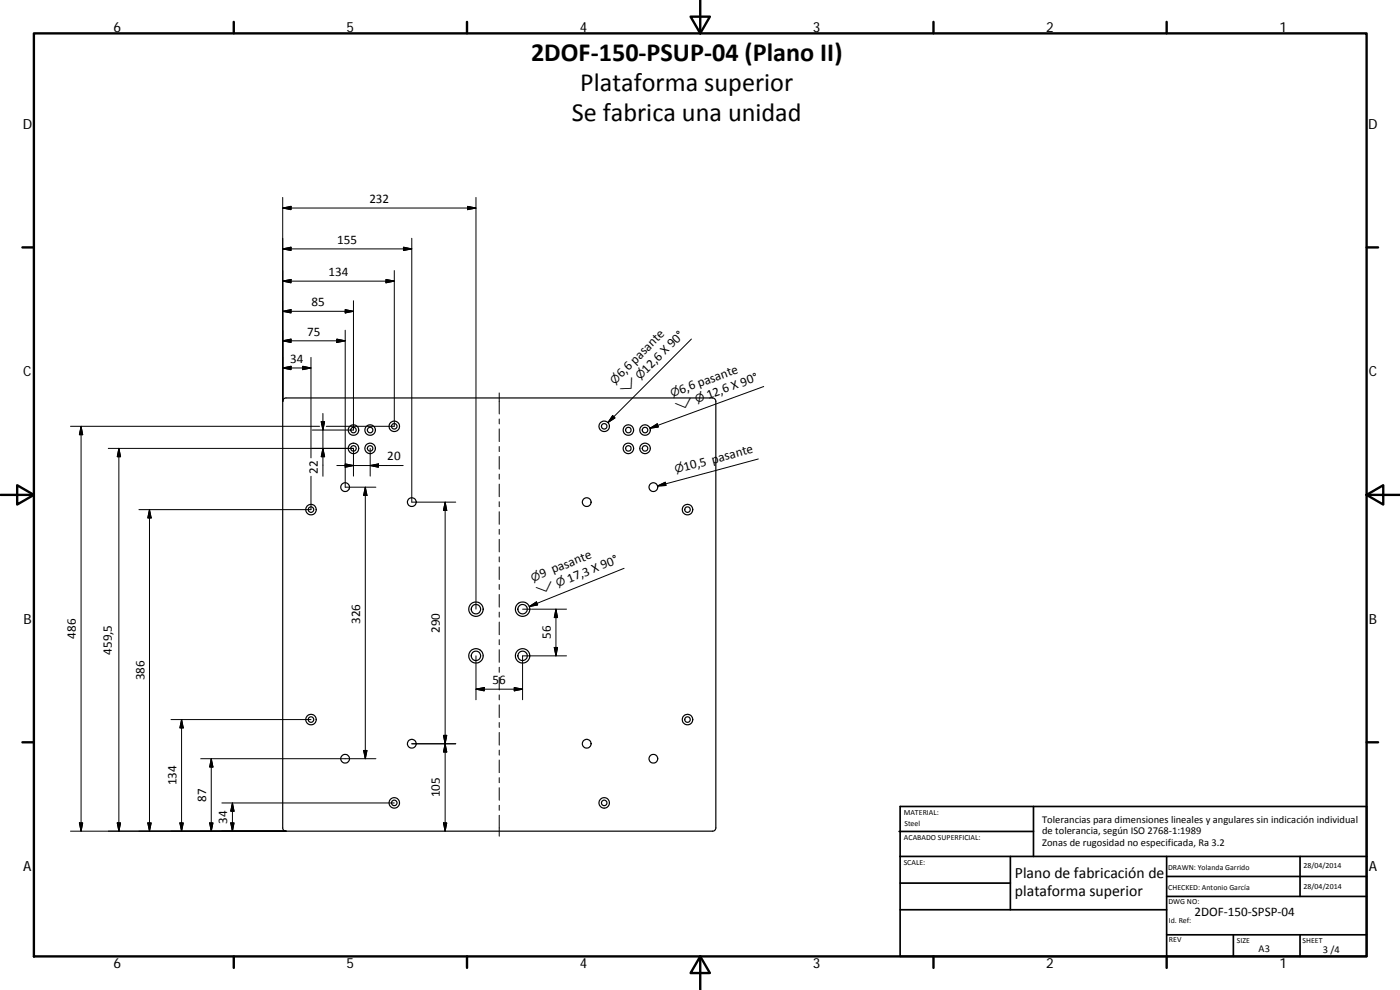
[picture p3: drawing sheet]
<svg xmlns="http://www.w3.org/2000/svg" width="420mm" height="297mm" viewBox="0 0 420 297" stroke-linecap="round" stroke-linejoin="round" font-family="sans-serif">
<g fill="none" stroke="#000" stroke-width=".36">
<path d="M85.2 119.6l.6-.2h128l.8 .4 .2 .6v128l-.4 .8-.6 .2h-128l-.6-.2-.4-.8v-128z"/>
<circle cx="106.1" cy="134.5" r="1.58"/>
<circle cx="106.1" cy="134.5" r=".81"/>
<circle cx="106.1" cy="129" r="1.58"/>
<circle cx="106.1" cy="129" r=".82"/>
<circle cx="111.1" cy="134.5" r=".83"/>
<circle cx="111.1" cy="134.5" r="1.58"/>
<circle cx="111.1" cy="129" r=".84"/>
<circle cx="111.1" cy="129" r="1.57"/>
<circle cx="118.3" cy="127.9" r=".83"/>
<circle cx="118.3" cy="127.9" r="1.56"/>
<circle cx="181.3" cy="127.9" r=".83"/>
<circle cx="181.3" cy="127.9" r="1.56"/>
<circle cx="188.6" cy="134.5" r=".83"/>
<circle cx="188.6" cy="134.5" r="1.58"/>
<circle cx="188.6" cy="129" r=".84"/>
<circle cx="188.6" cy="129" r="1.57"/>
<circle cx="193.6" cy="134.5" r=".83"/>
<circle cx="193.6" cy="134.5" r="1.58"/>
<circle cx="193.6" cy="129" r="1.58"/>
<circle cx="193.6" cy="129" r=".84"/>
<circle cx="93.3" cy="152.9" r="1.57"/>
<circle cx="93.3" cy="152.9" r=".82"/>
<circle cx="103.6" cy="146.2" r="1.31"/>
<circle cx="123.6" cy="150.7" r="1.32"/>
<circle cx="176.1" cy="150.7" r="1.31"/>
<circle cx="196.1" cy="146.2" r="1.31"/>
<circle cx="206.3" cy="152.9" r=".83"/>
<circle cx="206.3" cy="152.9" r="1.58"/>
<circle cx="142.8" cy="196.8" r="2.17"/>
<circle cx="142.8" cy="196.8" r="1.41"/>
<circle cx="142.8" cy="182.8" r="1.42"/>
<circle cx="142.8" cy="182.8" r="2.16"/>
<circle cx="156.8" cy="196.8" r="2.17"/>
<circle cx="156.8" cy="196.8" r="1.41"/>
<circle cx="156.8" cy="182.8" r="1.42"/>
<circle cx="156.8" cy="182.8" r="2.15"/>
<circle cx="93.3" cy="215.9" r="1.57"/>
<circle cx="93.3" cy="215.9" r=".82"/>
<circle cx="206.3" cy="215.9" r=".83"/>
<circle cx="206.3" cy="215.9" r="1.58"/>
<circle cx="103.6" cy="227.6" r="1.32"/>
<circle cx="123.6" cy="223.2" r="1.32"/>
<circle cx="176.1" cy="223.2" r="1.32"/>
<circle cx="196.1" cy="227.6" r="1.32"/>
<circle cx="118.3" cy="240.9" r="1.57"/>
<circle cx="118.3" cy="240.9" r=".83"/>
<circle cx="181.3" cy="240.9" r="1.57"/>
<circle cx="181.3" cy="240.9" r=".83"/>
</g>
<g fill="none" stroke="#000" stroke-width=".71">
<path d="M10.2 10h399.9v277h-399.9zM70.2 6.6v3.4M140.2 6.6v3.4M207.3 5h5.8l-2.9 5zM210.2 0v10M280.2 6.6v3.4M350.1 6.6v3.4M6.7 74.2h3.5M410.1 74.2h3.5M.2 148.5h10M5.2 145.6l5 2.9-5 2.9zM410.1 148.5l5-2.9v5.8z"/>
<path d="M410.1 148.5h10M6.7 222.7h3.5M410.1 222.7h3.5M70.2 287v3.4M140.2 287v3.4M210.2 287l2.9 5h-5.8zM210.2 287v10M280.2 287v3.4M350.1 287v3.4"/>
</g>
<g fill="none" stroke="#000" stroke-width=".51">
<path d="M269.8 249.5h40.4M270.1 242h140v45h-140zM270.1 257h140M303.2 257v16M310.2 242v15M350.1 257v30M390.2 257v12M270.1 265h33.1M270.1 273h80M350.1 269h60M350.1 263h60M350.1 280.5h60"/>
<path d="M370.2 280.5v6.5M390.2 280.5v6.5"/>
</g>
<g fill="none" stroke="#000" stroke-width=".3">
<path d="M84.8 59.2v61.2M142.8 59.2v123.6M84.8 74.7l2.5-.5v1zM84.8 62.4l2.5-.5v1zM84.8 74.7h38.8M84.8 62.4h58M121.1 74.2l2.5 .5-2.5 .5zM123.6 71.5v79.2h13.2M140.3 61.9l2.5 .5-2.5 .5zM84.8 93.4l2.5-.5v1zM84.8 84.3l2.5-.5v1.1zM84.8 93.4h21.3"/>
<path d="M84.8 84.3h33.5M103.6 92.9l2.5 .5-2.5 .5zM103.6 99.1v47.1h9.2M106.1 90.2v38.8h-12.4M115.8 83.8l2.5 .5-2.5 .6zM118.3 81.2v46.7h-20.4M84.8 110.4l2.5-.5v1zM84.8 102.3l2.5-.6v1.1zM84.8 110.4h8.5M84.8 102.3h18.8M90.8 109.9l2.5 .5-2.5 .5zM93.3 107.2v30.2"/>
<path d="M101.1 101.7l2.5 .6-2.5 .5zM149.8 117.9v6.3M207.5 101.7l-25.1 25.1M229.2 116l-34.1 12.5M21.2 127.9h74.7M24.3 127.9l.5 2.5h-1zM24.3 127.9v121.5M32.5 134.5h73.6v8.4M35.7 134.5v114.9M35.7 134.5l.5 2.5h-1zM96.4 126.5h1l-.5 2.5zM96.9 124.1v18.8"/>
<path d="M96.9 134.5l.5 2.5h-1zM101.1 139.7h19.9M103.6 139.2l2.5 .5-2.5 .5zM111.1 139.7l2.5-.5v1zM111.1 134.5v8.4M149.8 125.7v1.5M149.8 128.7v3.8M149.8 134v1.5M149.8 137v3.8M183.9 124.7l.7 .7-2.2 1.4zM195.1 128.5l2.1-1.3 .4 .9zM227.6 137.7l-30.3 8.1"/>
<path d="M44.9 152.9v96.5M44.9 152.9l.5 2.5h-1zM93.3 142.9v10h-51.6M109.6 146.2v81.4M109.6 146.2l.5 2.5h-1zM133.6 150.7v98.7M133.6 150.7l.5 2.5h-1zM149.8 142.3v1.5M149.8 145.3v3.7M149.8 150.5v1.5M149.8 153.5v3.8M149.8 158.8v1.5"/>
<path d="M197.3 145.8l2.3-1.1 .3 1zM149.8 161.8v3.8M149.8 167.1v1.5M149.8 170.1v3.8M149.8 175.4v1.5M149.8 178.4v3.8M187.3 170.5l-28.5 11.5M142.8 196.8v13.2M149.8 183.7v1.5M149.8 186.6v3.8M149.8 191.9v1.5M149.8 194.9v3.8"/>
<path d="M156.8 182.8h2.5M158.8 182l2.2-1.4 .4 .9zM159.5 182.8h10.5M166.3 194.3h1l-.5 2.5zM166.8 182.8v14M166.8 182.8l.5 2.5h-1zM170 196.8h-13.2v13.2M51.3 215.9h42M54.5 215.9v33.5M54.5 215.9l.5 2.5h-1zM142.8 206.8l2.5-.5v1zM142.8 206.8h14"/>
<path d="M149.8 200.2v1.5M149.8 203.2v3.8M149.8 208.5v1.5M149.8 211.5v3.8M149.8 216.8v1.5M149.8 219.8v3.8M154.3 206.3l2.5 .5-2.5 .5zM60.2 227.6h52.6M63.4 227.6l.5 2.5h-1zM63.4 227.6v21.8M109.1 225.2h1l-.5 2.4zM123.6 223.2h13.2"/>
<path d="M133.1 220.6h1l-.5 2.6zM133.6 223.2l.5 2.4h-1zM149.8 225.1v1.5M149.8 228v3.8M149.8 233.3v1.5M149.8 236.3v3.8M21.2 249.4h64.6M23.8 246.9h1l-.5 2.5zM35.2 246.9h1l-.5 2.5zM44.4 246.9h1l-.5 2.5zM54 246.9h1l-.5 2.5zM62.9 246.9h1l-.5 2.5z"/>
<path d="M66.6 240.9h51.7M69.2 246.9h1l-.4 2.5zM69.8 240.9v8.5M69.8 240.9l.4 2.5h-1zM133.1 246.9h1l-.5 2.5zM149.8 241.6v1.5M149.8 244.6v6.3"/>
</g>
<g fill="#000" stroke="#000" stroke-width=".3">
<path d="M84.8 74.7l2.5-.5v1zM84.8 62.4l2.5-.5v1zM121.1 74.2l2.5 .5-2.5 .5zM140.3 61.9l2.5 .5-2.5 .5zM84.8 93.4l2.5-.5v1zM84.8 84.3l2.5-.5v1.1zM103.6 92.9l2.5 .5-2.5 .5zM115.8 83.8l2.5 .5-2.5 .6zM84.8 110.4l2.5-.5v1zM84.8 102.3l2.5-.6v1.1zM90.8 109.9l2.5 .5-2.5 .5zM101.1 101.7l2.5 .6-2.5 .5z"/>
<path d="M24.3 127.9l.5 2.5h-1zM35.7 134.5l.5 2.5h-1zM96.4 126.5h1l-.5 2.5zM96.9 134.5l.5 2.5h-1zM111.1 139.7l2.5-.5v1zM183.9 124.7l.7 .7-2.2 1.4zM195.1 128.5l2.1-1.3 .4 .9zM44.9 152.9l.5 2.5h-1zM103.6 139.2l2.5 .5-2.5 .5zM109.6 146.2l.5 2.5h-1zM133.6 150.7l.5 2.5h-1zM197.3 145.8l2.3-1.1 .3 1z"/>
<path d="M158.8 182l2.2-1.4 .4 .9zM166.3 194.3h1l-.5 2.5zM166.8 182.8l.5 2.5h-1zM54.5 215.9l.5 2.5h-1zM142.8 206.8l2.5-.5v1zM154.3 206.3l2.5 .5-2.5 .5zM63.4 227.6l.5 2.5h-1zM109.1 225.2h1l-.5 2.4zM133.1 220.6h1l-.5 2.6zM133.6 223.2l.5 2.4h-1zM23.8 246.9h1l-.5 2.5zM35.2 246.9h1l-.5 2.5z"/>
<path d="M44.4 246.9h1l-.5 2.5zM54 246.9h1l-.5 2.5zM62.9 246.9h1l-.5 2.5zM69.2 246.9h1l-.4 2.5zM69.8 240.9l.4 2.5h-1zM133.1 246.9h1l-.5 2.5z"/>
</g>
<g font-size="7.9">
<text x="159.4" y="18.4">2DOF‐150‐PSUP‐04 (Plano II)</text>
<text x="174.1" y="27.4">Plataforma superior</text>
<text x="171.6" y="36.4">Se fabrica una unidad</text>
</g>
<g font-size="4.7">
<text x="304.6" y="263.5">Plano de fabricación de</text>
<text x="304.6" y="268.9">plataforma superior</text>
</g>
<g font-size="4.2">
<text x="34" y="9.6">6</text>
<text x="104" y="9.6">5</text>
<text x="174" y="9.6">4</text>
<text x="244" y="9.6">3</text>
<text x="314" y="9.6">2</text>
<text x="384" y="9.6">1</text>
<text x="6.8" y="38.7">D</text>
<text x="410.6" y="38.7">D</text>
<text x="7" y="112.9">C</text>
<text x="410.8" y="112.9">C</text>
<text x="7" y="187.1">B</text>
<text x="410.8" y="187.1">B</text>
<text x="7" y="261.3">A</text>
<text x="410.8" y="261.3">A</text>
<text x="34" y="290.4">6</text>
<text x="104" y="290.4">5</text>
<text x="174" y="290.4">4</text>
<text x="244" y="290.4">3</text>
<text x="314" y="290.4">2</text>
<text x="384" y="290.4">1</text>
</g>
<g font-size="3.9">
<text x="110.9" y="60.9">232</text>
<text x="101.2" y="73.1">155</text>
<text x="98.6" y="82.8">134</text>
<text x="93.5" y="91.9">85</text>
<text x="92.2" y="100.7">75</text>
<text x="87.1" y="108.9">34</text>
<text x="186.5" y="113.5" transform="rotate(-45 186.5 113.5)">6,6 pasante</text>
<text x="194.1" y="112.2" transform="rotate(-45 194.1 112.2)">12,6 X 90°</text>
<text x="204.3" y="118.2" transform="rotate(-20 204.3 118.2)">6,6 pasante</text>
<text x="212.6" y="119.8" transform="rotate(-20 212.6 119.8)">12,6 X 90°</text>
<text x="95.4" y="142.1" transform="rotate(-90 95.4 142.1)">22</text>
<text x="116.2" y="138.1">20</text>
<text x="205.5" y="141.4" transform="rotate(-15 205.5 141.4)">10,5 pasante</text>
<text x="162.5" y="173.4" transform="rotate(-22 162.5 173.4)">9 pasante</text>
<text x="170.8" y="174.8" transform="rotate(-22 170.8 174.8)">17,3 X 90°</text>
<text x="22.8" y="191.6" transform="rotate(-90 22.8 191.6)">486</text>
<text x="108.1" y="187.3" transform="rotate(-90 108.1 187.3)">326</text>
<text x="132" y="189.9" transform="rotate(-90 132 189.9)">290</text>
<text x="165.3" y="191.8" transform="rotate(-90 165.3 191.8)">56</text>
<text x="33.6" y="196.4" transform="rotate(-90 33.6 196.4)">459,5</text>
<text x="43.3" y="204.1" transform="rotate(-90 43.3 204.1)">386</text>
<text x="147.8" y="205.2">56</text>
<text x="52.9" y="235.6" transform="rotate(-90 52.9 235.6)">134</text>
<text x="132" y="239.3" transform="rotate(-90 132 239.3)">105</text>
<text x="61.9" y="240.5" transform="rotate(-90 61.9 240.5)">87</text>
<text x="68.2" y="247.1" transform="rotate(-90 68.2 247.1)">34</text>
<text x="358.5" y="274.9">2DOF‐150‐SPSP‐04</text>
</g>
<g font-size="3.3">
<text x="184.5" y="115.5" transform="rotate(-45 184.5 115.5)">⌀</text>
<text x="187.6" y="118.6" transform="rotate(-45 187.6 118.6)">⌵</text>
<text x="192.1" y="114.2" transform="rotate(-45 192.1 114.2)">⌀</text>
<text x="201.7" y="119.1" transform="rotate(-20 201.7 119.1)">⌀</text>
<text x="203.2" y="123.2" transform="rotate(-20 203.2 123.2)">⌵</text>
<text x="209.2" y="121.1" transform="rotate(-20 209.2 121.1)">⌀</text>
<text x="202.8" y="142" transform="rotate(-15 202.8 142)">⌀</text>
<text x="159.9" y="174.5" transform="rotate(-22 159.9 174.5)">⌀</text>
<text x="161.6" y="178.6" transform="rotate(-22 161.6 178.6)">⌵</text>
<text x="167.4" y="176.2" transform="rotate(-22 167.4 176.2)">⌀</text>
</g>
<g font-size="3.1">
<text x="312.8" y="246.8">Tolerancias para dimensiones lineales y angulares sin indicación individual</text>
<text x="312.8" y="250.4">de tolerancia, según ISO 2768‐1:1989</text>
<text x="312.8" y="254">Zonas de rugosidad no especificada, Ra 3.2</text>
<text x="377.7" y="285.6">A3</text>
<text x="397" y="285.8">3 /4</text>
</g>
<g font-size="2.4">
<text x="271.2" y="244.4">MATERIAL:</text>
<text x="271.3" y="251.9">ACABADO SUPERFICIAL:</text>
<text x="271.4" y="247.9">Steel</text>
<text x="271.2" y="259.7">SCALE:</text>
<text x="350.6" y="260.9">DRAWN: Yolanda Garrido</text>
<text x="391.2" y="260.6">28/04/2014</text>
<text x="350.6" y="267">CHECKED: Antonio García</text>
<text x="391.2" y="266.6">28/04/2014</text>
<text x="350.6" y="271.4">DWG NO:</text>
<text x="350.8" y="276.8">Id. Ref:</text>
<text x="350.8" y="282.8">REV</text>
<text x="371.2" y="282.9">SIZE</text>
<text x="390.9" y="282.9">SHEET</text>
</g>
</svg>
